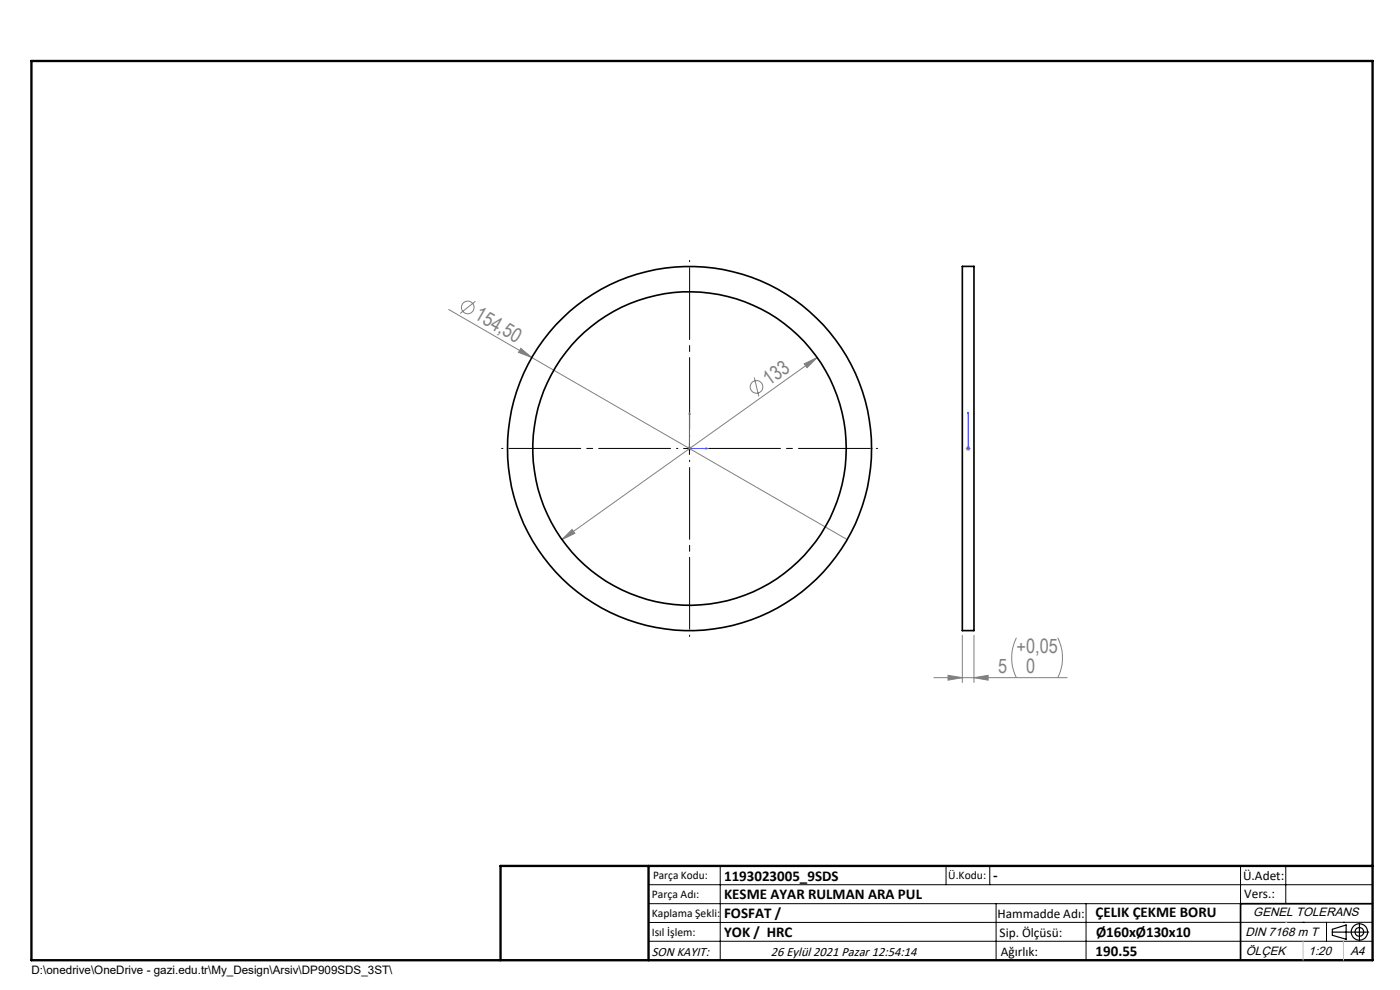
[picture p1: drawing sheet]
<svg xmlns="http://www.w3.org/2000/svg" width="297mm" height="210mm" viewBox="0 0 297 210" stroke-linecap="round" stroke-linejoin="round" font-family="sans-serif">
<g fill="none" stroke="#808080" stroke-width=".21">
<path d="M95.2 65.6l17.6 10.2M100.9 63.9l-3.3 2.6M110.5 73.9l2.3 1.9-2.8-1.1zM112.8 75.8l66.9 38.7M170.6 77.2l2.8-1.4-2.2 2.2zM173.4 75.8l-54.2 38.7M145.8 95.1h1M145.9 94.8l.7 .7M146.3 94.6v1M146.6 94.8l-.7 .7M160 80.1l1 4M204.9 95.1h1"/>
<path d="M205 94.8l.7 .7M205.4 94.6v1M205.7 94.8l-.7 .7M121.4 112.3l.6 .8-2.8 1.4zM204.2 134.8v10M206.6 134.8v10M215.6 135.3a9.6 9.6 0 0 0 0 8.4M224.4 135.3a9.6 9.6 0 0 1 0 8.4M198.1 143.7h28.3M201.1 143.3l3.1 .4-3.1 .6zM206.6 143.7l3-.4v1z"/>
<circle cx="99.2" cy="65.2" r="1.34"/>
<circle cx="160.5" cy="82.1" r="1.34"/>
</g>
<g fill="none" stroke="#000" stroke-width=".25">
<path d="M282.6 197.7h7.8M282.6 197.1l3-.9v3l-3-.8zM288.4 195.8v3.8M106.2 203.7h185"/>
<circle cx="288.4" cy="197.7" r="1.74"/>
<circle cx="288.4" cy="197.7" r=".93"/>
</g>
<path d="M146.3 87.4l.1 .4h-.2zM146.3 87.4v7.7h3.8M149.8 95l.3 .1-.3 .1zM205.4 95v.2zM205.4 87.4v.4v-.4M205.4 95.1h.1M205.4 87.4v7.7" fill="none" stroke="#00f" stroke-width=".21"/>
<path d="M143.8 95.1h-37.4M146.3 92.6v-37.4M146.3 97.6v37.4M148.8 95.1h37.4" fill="none" stroke="#000" stroke-width=".21" stroke-dasharray="15.2 1.3 1.3 1.3" stroke-dashoffset="-1.5"/>
<g fill="none" stroke="#000" stroke-width=".21">
<path d="M145 95.1h2.5M146.3 93.9v2.5M137.6 187.7h153.6M137.6 191.7h153.6M137.6 199.7h153.6M152.8 183.7v20M200.7 183.7v4M210 183.7v4M211.3 191.7v12M230.4 191.7v12M263.2 183.7v20M272.8 183.7v8"/>
<path d="M276.4 195.6h.1M281.4 195.6v4.1M285 195.6h.1M291.2 195.6l-153.6 .1"/>
</g>
<path d="M291.2 191.7h-28v12" fill="none" stroke="#000" stroke-width=".35"/>
<path d="M6.7 12.9h284.5v190.8h-284.5zM137.6 183.7v20M291.2 183.7h-185v20" fill="none" stroke="#000" stroke-width=".5"/>
<path d="M276.4 199.7v4M285 199.7v4" fill="none" stroke="#c0c0c0" stroke-width=".21"/>
<path d="M272.8 195.6h.1" fill="none" stroke="#c0c0c0" stroke-width=".25"/>
<g fill="#00f">
<path d="M149.8 95l.3 .1-.3 .1zM146.3 87.4l.1 .4h-.2z"/>
<path d="M205.4 95v.2zM205.4 87.4v.4z"/>
</g>
<g fill="#808080">
<path d="M110.5 73.9l2.3 1.9-2.8-1.1z"/>
<path d="M201.1 143.3l3.1 .4-3.1 .6zM206.6 143.7l3-.4v1z"/>
<path d="M119.2 114.5l2.8-1.4-.6-.8zM170.6 77.2l.6 .8 2.2-2.2z"/>
</g>
<g fill="none" stroke="#000" stroke-width=".35">
<path d="M204.2 56.5h2.4v77.3h-2.4z"/>
<circle cx="146.3" cy="95.1" r="38.6"/>
<circle cx="146.3" cy="95.1" r="33.3"/>
</g>
<g font-size="4.2" fill="#808080">
<text x="100.4" y="67.6" transform="rotate(30 100.4 67.6)">154,50</text>
<text x="163.2" y="81.9" transform="rotate(-36 163.2 81.9)">133</text>
<text x="211.7" y="142.8">5</text>
<text x="215.6" y="138.6">+0,05</text>
<text x="217.7" y="142.8">0</text>
</g>
<g font-size="3.2">
<text x="153.6" y="186.8">1193023005_9SDS</text>
<text x="153.6" y="190.8">KESME AYAR RULMAN ARA PUL</text>
<text x="210.7" y="186.6">-</text>
<text x="153.6" y="194.8">FOSFAT /</text>
<text x="232.4" y="194.5">ÇELIK ÇEKME BORU</text>
<text x="153.6" y="198.8">YOK / HRC</text>
<text x="232.4" y="202.8">190.55</text>
<text x="232.5" y="198.8">Ø160xØ130x10</text>
</g>
<g font-size="2.8">
<text x="263.7" y="186.7">Ü.Adet:</text>
<text x="263.9" y="190.5">Vers.:</text>
<text x="211.6" y="194.8">Hammadde Adı:</text>
<text x="138.3" y="202.8">SON KAYIT:</text>
<text x="163.6" y="202.8">26 Eylül 2021 Pazar 12:54:14</text>
<text x="212.1" y="198.7">Sip. Ölçüsü:</text>
<text x="212.3" y="202.7">Ağırlık:</text>
</g>
<g font-size="2.6">
<text x="265.9" y="194.4">GENEL TOLERANS</text>
<text x="264.2" y="198.5">DIN 7168 m T</text>
<text x="264.3" y="202.6">ÖLÇEK</text>
<text x="277.6" y="202.6">1:20</text>
<text x="286.5" y="202.6">A4</text>
</g>
<g font-size="2.5">
<text x="138.3" y="190.5">Parça Adı:</text>
<text x="138.5" y="186.5">Parça Kodu:</text>
<text x="201.2" y="186.5">Ü.Kodu:</text>
<text x="138.3" y="194.5">Kaplama Şekli:</text>
<text x="138.3" y="198.6">Isıl İşlem:</text>
<text x="6.7" y="206.7">D:\onedrive\OneDrive - gazi.edu.tr\My_Design\Arsiv\DP909SDS_3ST\</text>
</g>
</svg>
